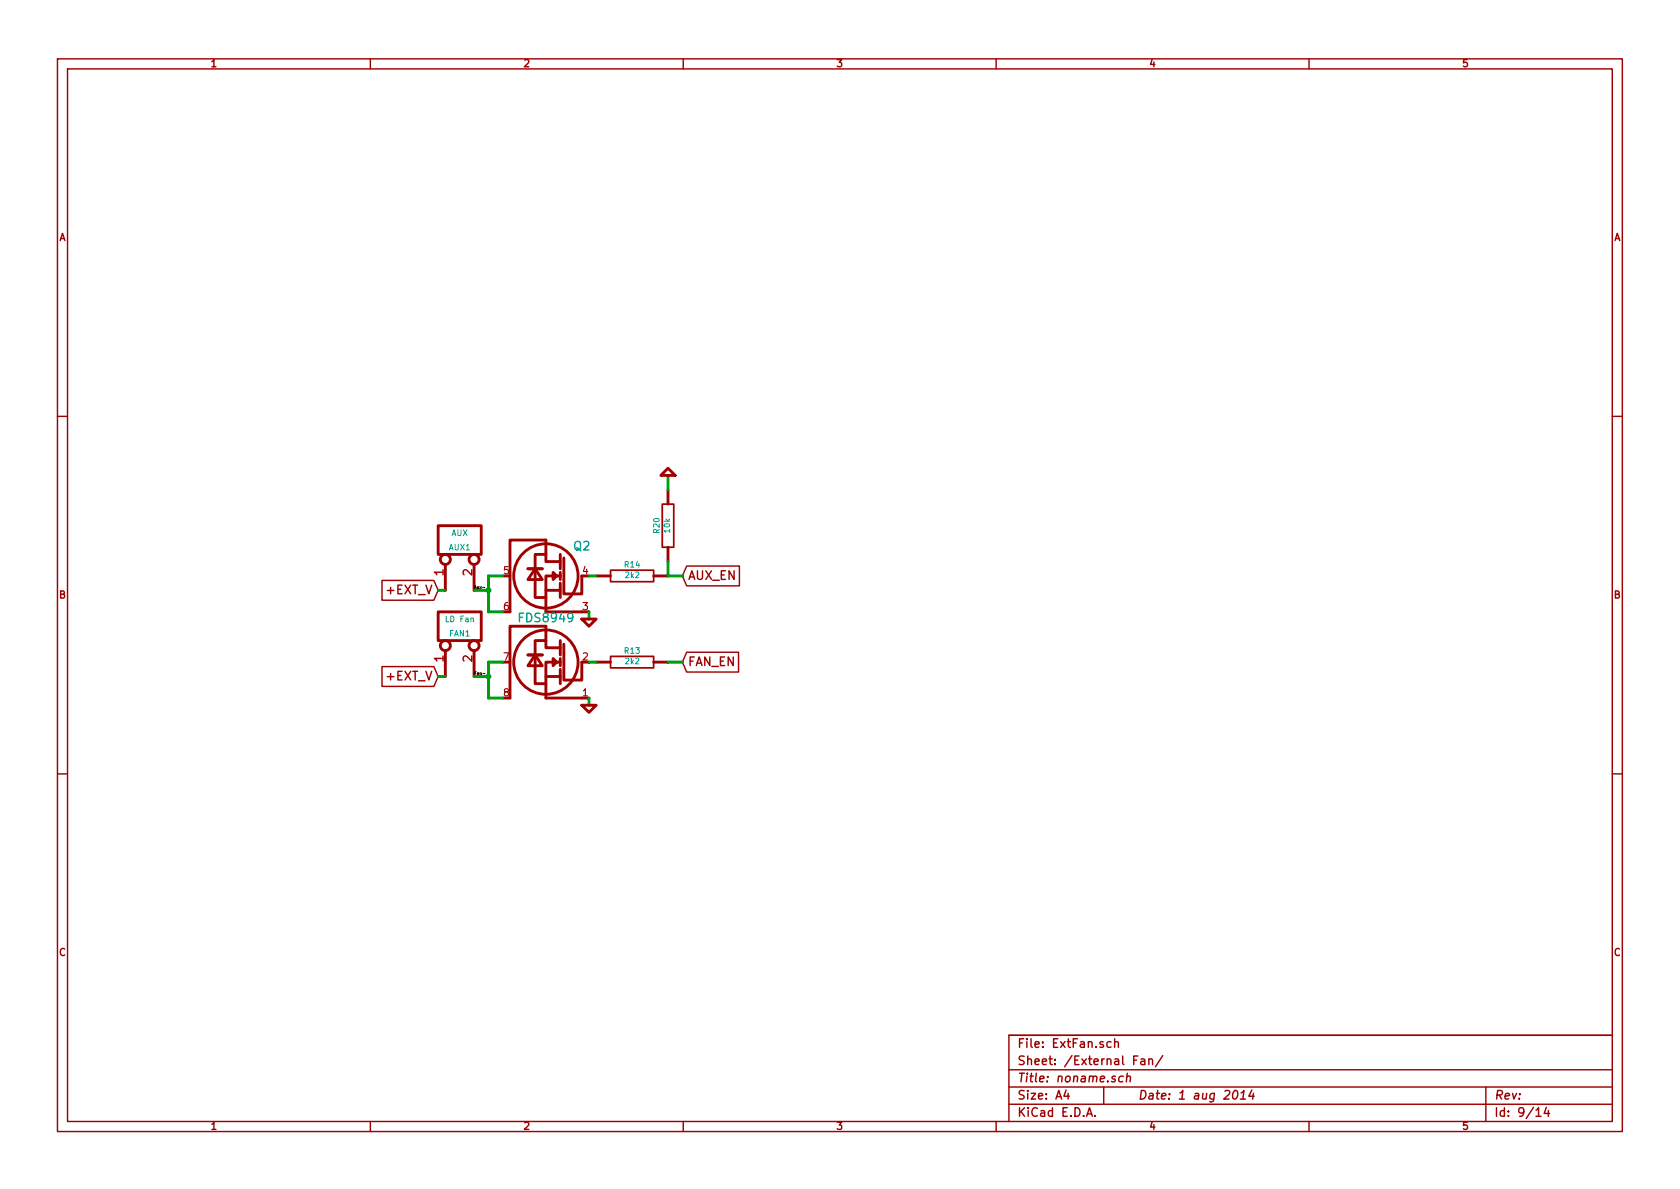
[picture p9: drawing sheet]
<svg xmlns="http://www.w3.org/2000/svg" width="297mm" height="210mm" viewBox="0 0 297 210" stroke-linecap="round" stroke-linejoin="round" font-family="sans-serif">
<g fill="none" stroke="#a00000" stroke-width=".25">
<path d="M10.2 10.4h276.6v189.7h-276.6zM11.9 12.2h273.2v186.1h-273.2zM65.5 10.4v1.8M120.8 10.4v1.8M176.1 10.4v1.8M231.4 10.4v1.8M10.2 73.6h1.7M285.1 73.6h1.7M67.5 117.9h9.2l.8 1.7-.8 1.8h-9.2zM67.5 102.6h9.2l.8 1.8-.8 1.7h-9.2zM121.4 115.3h9.2v3.5h-9.2l-.8-1.7zM121.4 100.1h9.3v3.5h-9.3l-.8-1.8z"/>
<path d="M10.2 136.8h1.7M285.1 136.8h1.7M65.5 198.3v1.8M120.8 198.3v1.8M176.1 198.3v1.8M178.4 189.2h106.7M178.4 195.3h106.7M178.4 192.2h106.7M188.5 192.8l-.4 1h1M188.8 193.3v1.1M192.1 197.4l.5-1.5 .5 1.5M192.3 197h.7"/>
<path d="M193.6 197.3v.1M195.1 192.2v3.1M196.4 184.3a.48 .48 0 0 0-.6 0v.8l.2 .1 .4-.1M197.1 184.3h.1a.36 .36 0 0 1 .5 .1v.8M197.1 183.7v1.5M198.6 190.4l-.1-.1a.52 .52 0 0 0-.7 .3v.6l.3 .1 .4-.1M199.2 190.4l.3-.1 .3 .1v.9M199.3 189.8l-.2 1.5M200.5 187.5h.5M201.2 186.7h-.7v1.6M201.8 187.3h.5l.1 1M202.4 187.6l-.5 .1a.3 .3 0 0 0-.2 .3 .3 .3 0 0 0 .2 .3l.5-.1"/>
<path d="M203.1 187.4l.1-.1a.36 .36 0 0 1 .6 .2v.8M203.1 187.2v1.1M205.6 186.7l-1.3 1.9M218.2 193l.3-.2a.88 .88 0 0 1-.3 1.6l-.2-.3a1.19 1.19 0 0 1 .2-1.1zM219.3 194.4h.9M219.4 193.3l.5-.5-.1 1.6M221.3 192.8l-.5 1h1M221.6 193.3l-.1 1.1M231.4 198.3v1.8M262.7 192.2v6.1M271.6 196.3l.4-.4v1.5M271.6 197.4h.9"/>
<path d="M273.4 195.8l-.4 1.1h1M273.8 196.4v1M285.1 183.1h-106.7v15.2"/>
</g>
<g fill="none" stroke="#a00000" stroke-width=".51">
<path d="M77.5 93h7.6v5h-7.6zM78.7 99.8v4.6M83.8 99.8v4.6M96.5 98h-1.9v7.7h1.9M99.1 99.3h-2.6v-3.8h-6.3v12.7M99.1 98v2.6M99.7 98.7v6.3h3.2v-3.2M118.1 82.8l1.3 1.3h-2.6zM118.1 86.6v2.5M118.1 96.8v2.5M77.5 108.2h7.6v5.1h-7.6zM78.7 115.1v4.5"/>
<path d="M83.8 115.1v4.5M93.3 115.8h2.6M93.3 100.6h2.6M94.6 115.8l1.3 1.9h-2.6zM94.6 100.6l1.3 1.9h-2.6zM96.5 113.3h-1.9v7.6h1.9M96.5 119.6h2.6M96.5 104.4h2.6M97.8 116.5l.6 .6-.6 .6zM97.8 101.2l.6 .6-.6 .7zM99.1 114.5h-2.6v-3.8h-6.3v12.7M99.1 117.1h-2.6v6.3h6.4"/>
<path d="M99.1 101.8h-2.6v6.4h6.4M99.1 101.2v1.3M99.1 103.1v2.6M99.1 113.3v2.5M99.1 116.5v1.2M99.1 118.4v2.5M99.7 113.9v6.4h3.2v-3.2M102.9 109.5h2.5l-1.3 1.2zM105.4 117.1h2.5M105.4 101.8h2.5M115.6 117.1h2.5M115.6 101.8h2.5"/>
<path d="M102.9 124.7h2.5l-1.3 1.3z"/>
<circle cx="78.7" cy="98.9" r=".89"/>
<circle cx="83.8" cy="98.9" r=".89"/>
<circle cx="78.7" cy="114.2" r=".89"/>
<circle cx="83.8" cy="114.2" r=".89"/>
<circle cx="96.5" cy="117.1" r="5.7"/>
<circle cx="96.5" cy="101.8" r="5.7"/>
</g>
<path d="M117.1 89.1h2v7.7h-2zM107.9 116.1h7.7v2h-7.7zM107.9 100.8h7.7v2.1h-7.7z" fill="none" stroke="#a00000" stroke-width=".3"/>
<g fill="none" stroke="#00a000" stroke-width=".51">
<path d="M118.1 99.3v2.5h2.5M118.1 84.1v2.5M77.5 119.6h1.2M77.5 104.4h1.2M83.8 119.6h2.6M83.8 104.4h2.6M88.9 117.1h-2.5v6.3h2.5M88.9 101.8h-2.5v6.4h2.5M104.1 117.1h1.3M104.1 108.2v1.3M104.1 101.8h1.3M118.1 117.1h2.5"/>
<path d="M104.1 123.4v1.3"/>
</g>
<g fill="#00a000" stroke="#00a000" stroke-width=".25">
<circle cx="86.4" cy="119.6" r=".41"/>
<circle cx="86.4" cy="104.4" r=".41"/>
</g>
<path d="M85.3 103.9h.4M85.4 119.1h.4" fill="none" stroke="#000" stroke-width=".18"/>
<g font-size="2.1" fill="#a00000">
<text x="78.5" y="101.8" transform="rotate(-90 78.5 101.8)">1</text>
<text x="83.6" y="101.8" transform="rotate(-90 83.6 101.8)">2</text>
<text x="68.5" y="105.2">+EXT_V</text>
<text x="121.7" y="102.6">AUX_EN</text>
<text x="78.5" y="117" transform="rotate(-90 78.5 117)">1</text>
<text x="83.6" y="117" transform="rotate(-90 83.6 117)">2</text>
<text x="121.7" y="117.9">FAN_EN</text>
<text x="68.5" y="120.4">+EXT_V</text>
<text x="179.9" y="185.4">File: ExtFan.sch</text>
<text x="179.9" y="191.5">Title: noname.sch</text>
<text x="179.9" y="188.4">Sheet: /External Fan/</text>
<text x="179.9" y="197.6">KiCad E.D.A.</text>
<text x="179.9" y="194.5">Size: A4</text>
<text x="201.2" y="194.5">Date: 1 aug 2014</text>
<text x="264.2" y="194.5">Rev:</text>
<text x="264.2" y="197.6">Id: 9/14</text>
</g>
<g font-size="2.1" fill="#00a0a0">
<text x="101.5" y="97.4">Q2</text>
<text x="92" y="110.1">FDS8949</text>
</g>
<g font-size="1.8" fill="#a00000">
<text x="37.3" y="11.9">1</text>
<text x="92.7" y="11.9">2</text>
<text x="148" y="11.9">3</text>
<text x="203.3" y="11.9">4</text>
<text x="258.6" y="11.9">5</text>
<text x="10.4" y="42.7">A</text>
<text x="285.3" y="42.7">A</text>
<text x="89.1" y="101.6">5</text>
<text x="103" y="101.6">4</text>
<text x="10.4" y="105.9">B</text>
<text x="89.1" y="107.9">6</text>
<text x="103" y="107.9">3</text>
<text x="285.3" y="105.9">B</text>
<text x="89.1" y="116.8">7</text>
<text x="103" y="116.8">2</text>
<text x="89.1" y="123.2">8</text>
<text x="103" y="123.2">1</text>
<text x="10.4" y="169.1">C</text>
<text x="285.3" y="169.1">C</text>
<text x="37.3" y="199.8">1</text>
<text x="92.7" y="199.8">2</text>
<text x="148" y="199.8">3</text>
<text x="203.3" y="199.8">4</text>
<text x="258.6" y="199.8">5</text>
</g>
<g font-size="1.4" fill="#00a0a0">
<text x="79.8" y="94.8">AUX</text>
<text x="116.7" y="94.3" transform="rotate(-90 116.7 94.3)">R20</text>
<text x="118.5" y="94.2" transform="rotate(-90 118.5 94.2)">10k</text>
<text x="79.4" y="97.4">AUX1</text>
<text x="110.5" y="100.4">R14</text>
<text x="110.6" y="102.3">2k2</text>
<text x="78.9" y="110.1">LD Fan</text>
<text x="79.5" y="112.6">FAN1</text>
<text x="110.5" y="115.6">R13</text>
<text x="110.6" y="117.5">2k2</text>
</g>
<g font-size=".7">
<text x="83.8" y="104.1">Aux-</text>
<text x="83.8" y="119.4">Fan-</text>
</g>
</svg>
